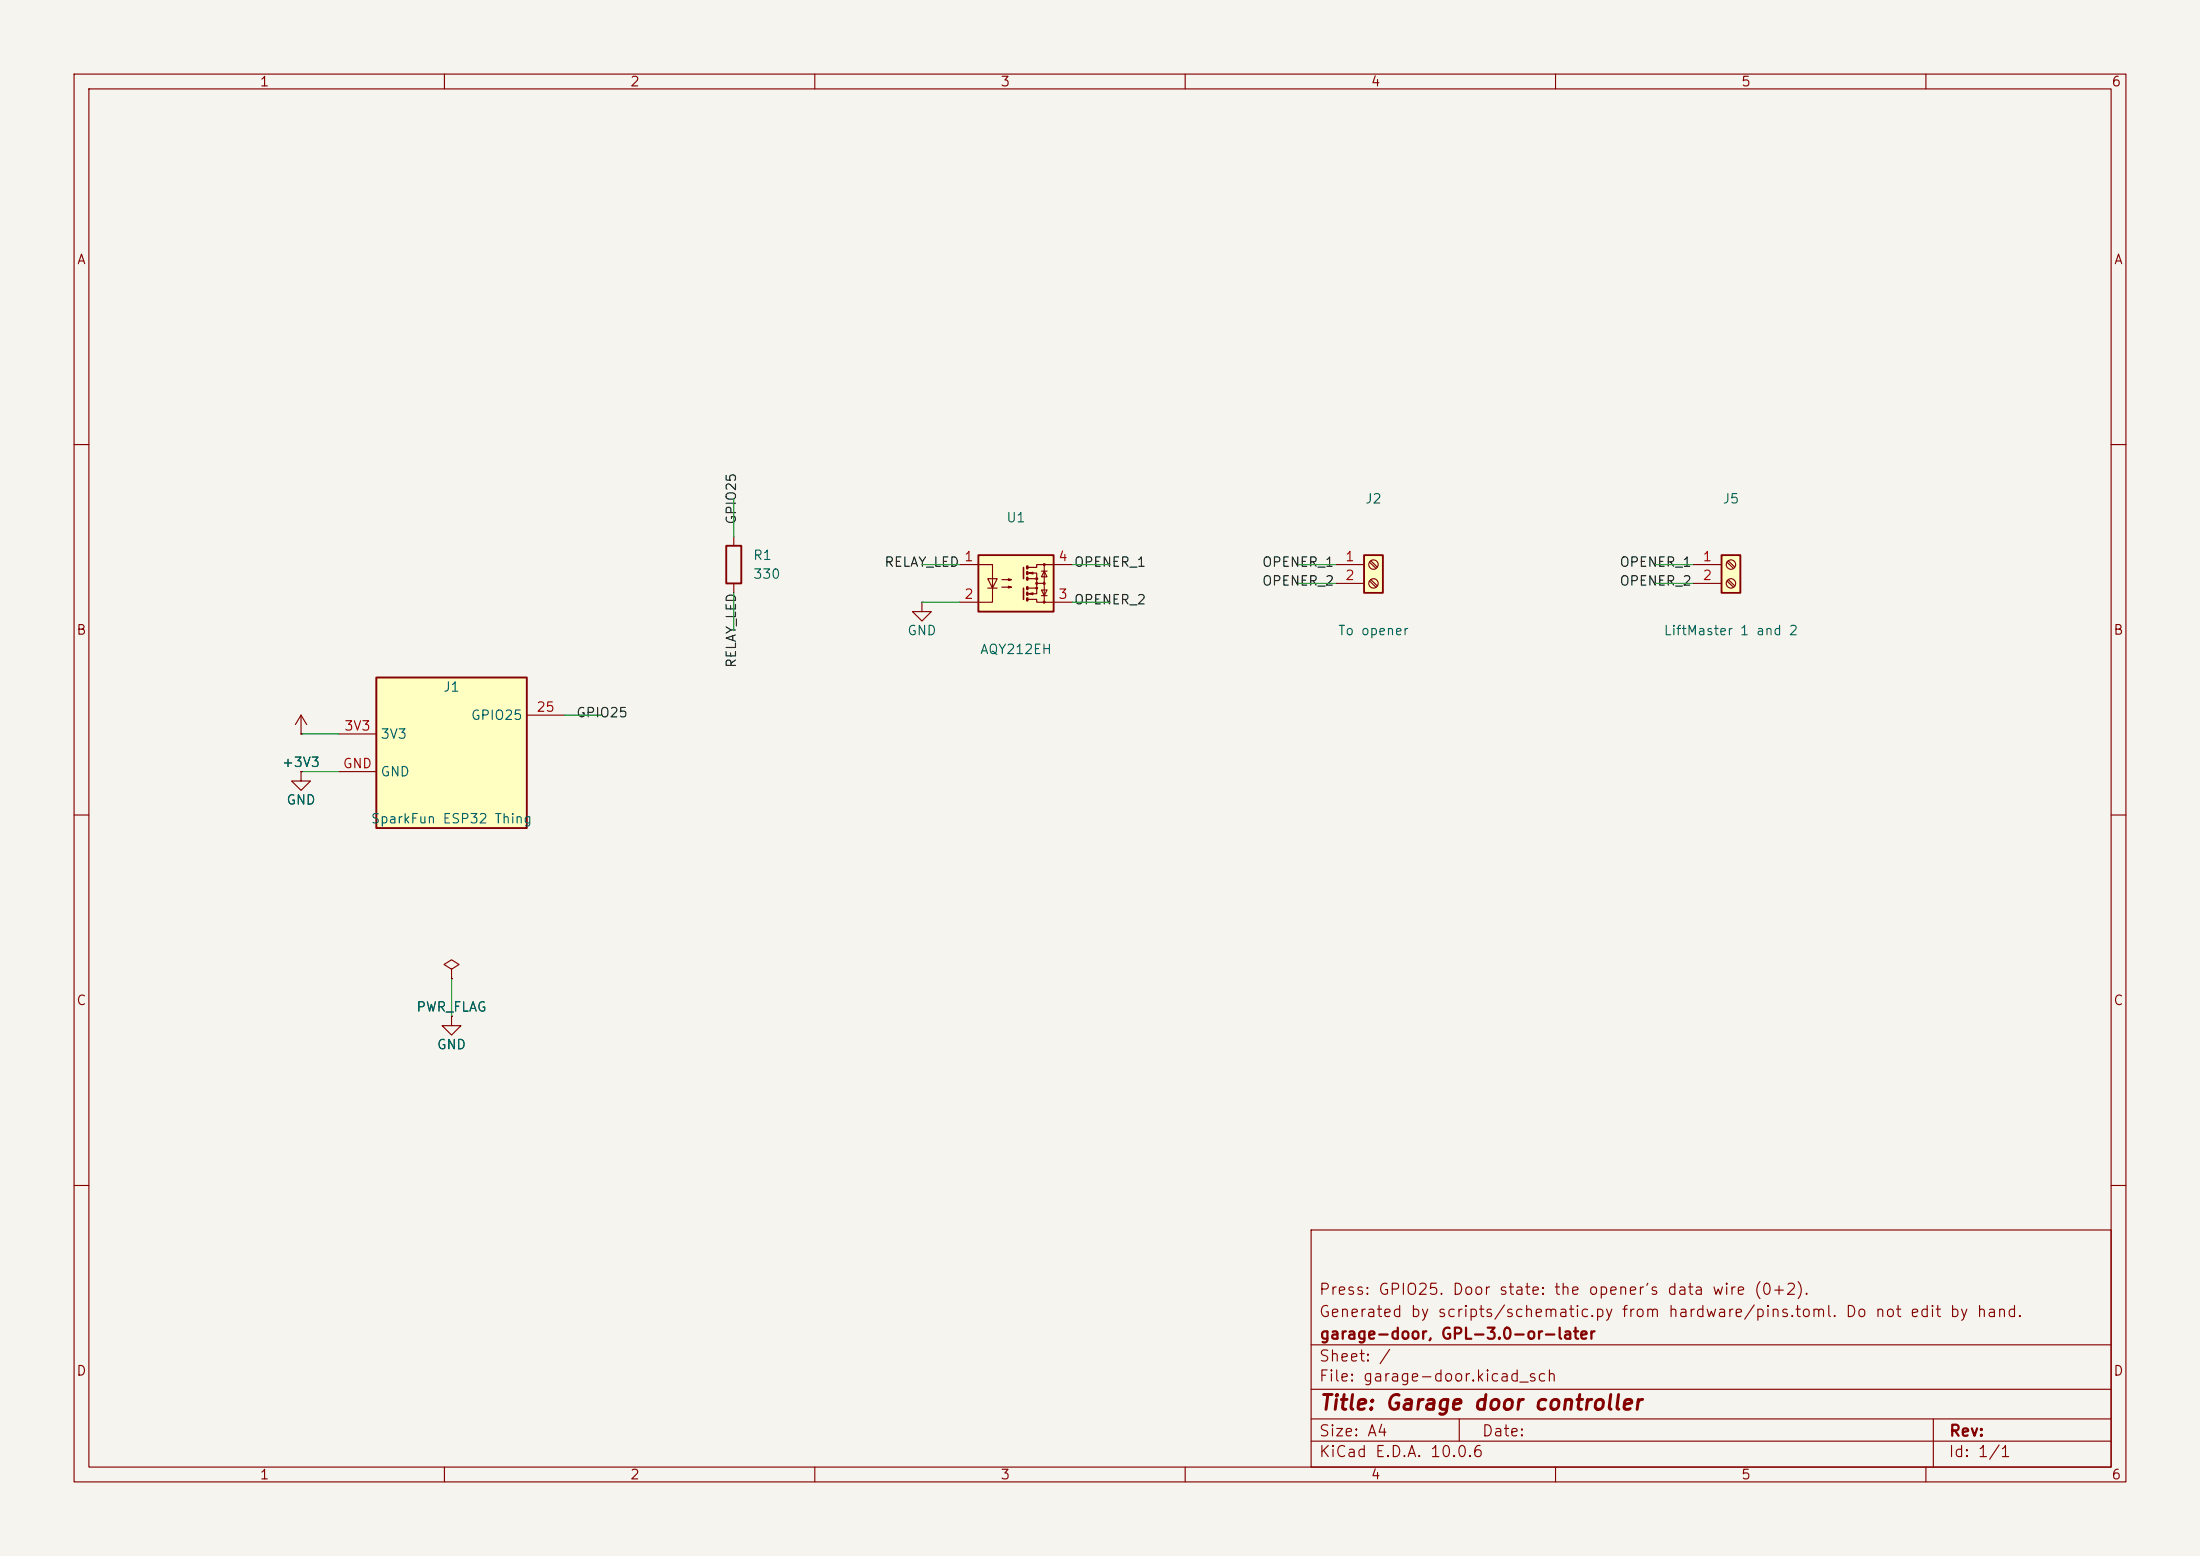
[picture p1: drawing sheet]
<svg xmlns="http://www.w3.org/2000/svg" width="297mm" height="210mm" viewBox="0 0 297 210" stroke-linecap="round" stroke-linejoin="round" font-family="sans-serif">
<path d="M0 0h297v210h-297z" fill="#f5f4ef" stroke="#f5f4ef" stroke-width=".14"/>
<g fill="none" stroke="#840000" stroke-width=".15">
<path d="M10 10h277v190h-277zM12 12h273v186h-273zM60 10v2M110 10v2M160 10v2M210 10v2M260 10v2M10 60h2M285 60h2M10 110h2M285 110h2M10 160h2"/>
<path d="M177 166h108v32h-108zM285 160h2M60 198v2M110 198v2M160 198v2M177 194.5h108M177 191.5h108M177 187.5h108M177 181.5h108M197 191.5v3M210 198v2M260 198v2"/>
<path d="M261 191.5v6.5"/>
</g>
<path d="M232.4 74.9h2.5v5.1h-2.5z" fill="#ffffc2"/>
<path d="M232.4 74.9h2.5v5.1h-2.5z" fill="none" stroke="#840000" stroke-width=".25"/>
<g fill="none" stroke="#840000" stroke-width=".15">
<path d="M228.6 76.2h3.8M228.6 78.7h3.8M233.1 75.9l.9 .8M233.1 78.4l.9 .8M233.3 75.7l.9 .8M233.3 78.2l.9 .9M40.6 99.1h.1M40.6 96.5l-.7 1.3M40.6 96.5l.8 1.3M40.6 96.5v2.6M124.5 81.3v1.3h1.2l-1.2 1.2-1.3-1.2h1.3M124.5 81.3h.1"/>
<path d="M40.6 104.1v1.3h1.3l-1.3 1.3-1.2-1.3h1.2M40.6 104.1h.1M61 130.8l1-.6-1-.7-1.1 .7 1.1 .6v1.3M61 132.1h.1M61 137.2v1.2h1.2l-1.2 1.3-1.3-1.3h1.3M61 137.2h.1"/>
<circle cx="233.7" cy="78.7" r=".63"/>
<circle cx="233.7" cy="76.2" r=".63"/>
</g>
<path d="M132.1 74.9h10.1v7.7h-10.1z" fill="#ffffc2"/>
<path d="M132.1 74.9h10.1v7.7h-10.1z" fill="none" stroke="#840000" stroke-width=".25"/>
<g fill="none" stroke="#840000" stroke-width=".15">
<path d="M129.5 76.2h4.5v5.1h-4.5M133.3 78.1h1.3l-.6 1.3zM133.3 79.4h1.3M135.3 78.2h1.2l-.4 .2v-.3l.4 .1M135.3 79.2h1.2l-.4 .2v-.3l.4 .1M138.8 77.3h1.2v.8M138.8 78.1h1.2v1.3h-1.2M138.9 77.3l.5-.1v.3zM140 79.4v.7h-1.2M140 78.7h1M140.6 79.6h.8l-.4 .8zM140.6 77.1h.8"/>
<path d="M141 77.1l.4 .8h-.8zM141 76.2v5.1M144.8 76.2h-4.8v.4h-1.2M138.8 80.9h1.2v.4h4.8M138.9 80.1l.5-.1v.3zM140.6 80.4h.8"/>
<circle cx="140" cy="78.7" r=".13"/>
<circle cx="140" cy="78.1" r=".13"/>
<circle cx="140" cy="79.4" r=".13"/>
<circle cx="141" cy="76.2" r=".13"/>
<circle cx="141" cy="78.7" r=".13"/>
<circle cx="141" cy="81.3" r=".13"/>
</g>
<path d="M138.2 76.6v1.5M138.2 79.4v1.5" fill="none" stroke="#840000" stroke-width=".2"/>
<path d="M138.7 76.5v.2M138.7 77.2v.3M138.7 78v.2M138.7 79.2v.3M138.7 80v.3M138.7 80.8v.2" fill="none" stroke="#840000" stroke-width=".36"/>
<path d="M184.1 74.9h2.6v5.1h-2.6z" fill="#ffffc2"/>
<path d="M184.1 74.9h2.6v5.1h-2.6z" fill="none" stroke="#840000" stroke-width=".25"/>
<g fill="none" stroke="#840000" stroke-width=".15">
<path d="M180.3 76.2h3.8M180.3 78.7h3.8M184.9 75.9l.9 .8M184.9 78.4l.9 .8M185.1 75.7l.8 .8M185.1 78.2l.8 .9"/>
<circle cx="185.4" cy="78.7" r=".63"/>
<circle cx="185.4" cy="76.2" r=".63"/>
</g>
<path d="M50.8 91.4h20.3v20.4h-20.3z" fill="#ffffc2"/>
<path d="M98 73.7h2.1v5h-2.1zM50.8 91.4h20.3v20.4h-20.3z" fill="none" stroke="#840000" stroke-width=".25"/>
<path d="M99.1 72.4v1.3M99.1 78.7v1.3M40.6 99.1h.1M45.7 99.1h5.1M71.1 96.5h5.1M40.6 104.1h.1M45.7 104.1h5.1M61 132.1h.1M61 137.2h.1" fill="none" stroke="#840000" stroke-width=".15"/>
<g fill="none" stroke="#009600" stroke-width=".15">
<path d="M99.1 67.3v5.1M124.5 76.2h5M144.8 76.2h5.1M175.3 78.7h5M175.3 76.2h5M223.5 78.7h5.1M223.5 76.2h5.1M40.6 99.1h5.1M76.2 96.5h5.1M99.1 80v5.1M124.5 81.3h5M144.8 81.3h5.1"/>
<path d="M40.6 104.1h5.1M61 132.1v5.1"/>
</g>
<text font-size="2" fill="#840000" x="178" y="190.8">Title: Garage door controller</text>
<g font-size="1.5" fill="#840000">
<text x="178" y="178.1">Generated by scripts/schematic.py from hardware/pins.toml. Do not edit by hand.</text>
<text x="178" y="175.1">Press: GPIO25. Door state: the opener's data wire (0+2).</text>
<text x="178" y="184.1">Sheet: /</text>
<text x="178" y="181.1">garage-door, GPL-3.0-or-later</text>
<text x="178" y="186.8">File: garage-door.kicad_sch</text>
<text x="178" y="197">KiCad E.D.A. 10.0.6</text>
<text x="178" y="194.2">Size: A4</text>
<text x="200" y="194.2">Date:</text>
<text x="263" y="197">Id: 1/1</text>
<text x="263" y="194.2">Rev:</text>
</g>
<g font-size="1.3" fill="#840000">
<text x="35" y="12">1</text>
<text x="85" y="12">2</text>
<text x="135" y="12">3</text>
<text x="185" y="12">4</text>
<text x="235" y="12">5</text>
<text x="285" y="12">6</text>
<text x="10.3" y="36">A</text>
<text x="285.3" y="36">A</text>
<text x="10.2" y="86">B</text>
<text x="285.2" y="86">B</text>
<text x="10.2" y="136">C</text>
<text x="285.2" y="136">C</text>
<text x="10.2" y="186">D</text>
<text x="285.2" y="186">D</text>
<text x="35" y="200">1</text>
<text x="85" y="200">2</text>
<text x="135" y="200">3</text>
<text x="185" y="200">4</text>
<text x="235" y="200">5</text>
<text x="285" y="200">6</text>
</g>
<g font-size="1.3" fill="#0f0f0f">
<text x="99.7" y="70.9" transform="rotate(-90 99.7 70.9)">GPIO25</text>
<text x="119.3" y="76.8">RELAY_LED</text>
<text x="144.9" y="76.8">OPENER_1</text>
<text x="170.3" y="76.8">OPENER_1</text>
<text x="218.6" y="76.8">OPENER_1</text>
<text x="144.9" y="81.9">OPENER_2</text>
<text x="170.3" y="79.4">OPENER_2</text>
<text x="218.6" y="79.4">OPENER_2</text>
<text x="99.7" y="90.2" transform="rotate(-90 99.7 90.2)">RELAY_LED</text>
<text x="77.7" y="97.1">GPIO25</text>
</g>
<g font-size="1.3" fill="#006464">
<text x="135.8" y="70.8">U1</text>
<text x="184.2" y="68.3">J2</text>
<text x="232.5" y="68.3">J5</text>
<text x="101.6" y="75.9">R1</text>
<text x="101.6" y="78.4">330</text>
<text x="122.4" y="86.1">GND</text>
<text x="132.2" y="88.6">AQY212EH</text>
<text x="180.5" y="86.1">To opener</text>
<text x="224.5" y="86.1">LiftMaster 1 and 2</text>
<text x="59.7" y="93.7">J1</text>
<text x="51.3" y="100">3V3</text>
<text x="63.5" y="97.5">GPIO25</text>
<text x="38" y="103.8">+3V3</text>
<text x="51.3" y="105.1">GND</text>
<text x="38.6" y="108.9">GND</text>
<text x="50" y="111.5">SparkFun ESP32 Thing</text>
<text x="56.1" y="136.9">PWR_FLAG</text>
<text x="58.9" y="141.9">GND</text>
</g>
<g font-size="1.3" fill="#a90000">
<text x="130.1" y="76.1">1</text>
<text x="142.8" y="76.1">4</text>
<text x="181.5" y="76.1">1</text>
<text x="229.8" y="76.1">1</text>
<text x="130.1" y="81.1">2</text>
<text x="142.8" y="81.1">3</text>
<text x="181.5" y="78.6">2</text>
<text x="229.8" y="78.6">2</text>
<text x="46.4" y="98.9">3V3</text>
<text x="72.3" y="96.4">25</text>
<text x="46.2" y="104">GND</text>
</g>
</svg>
